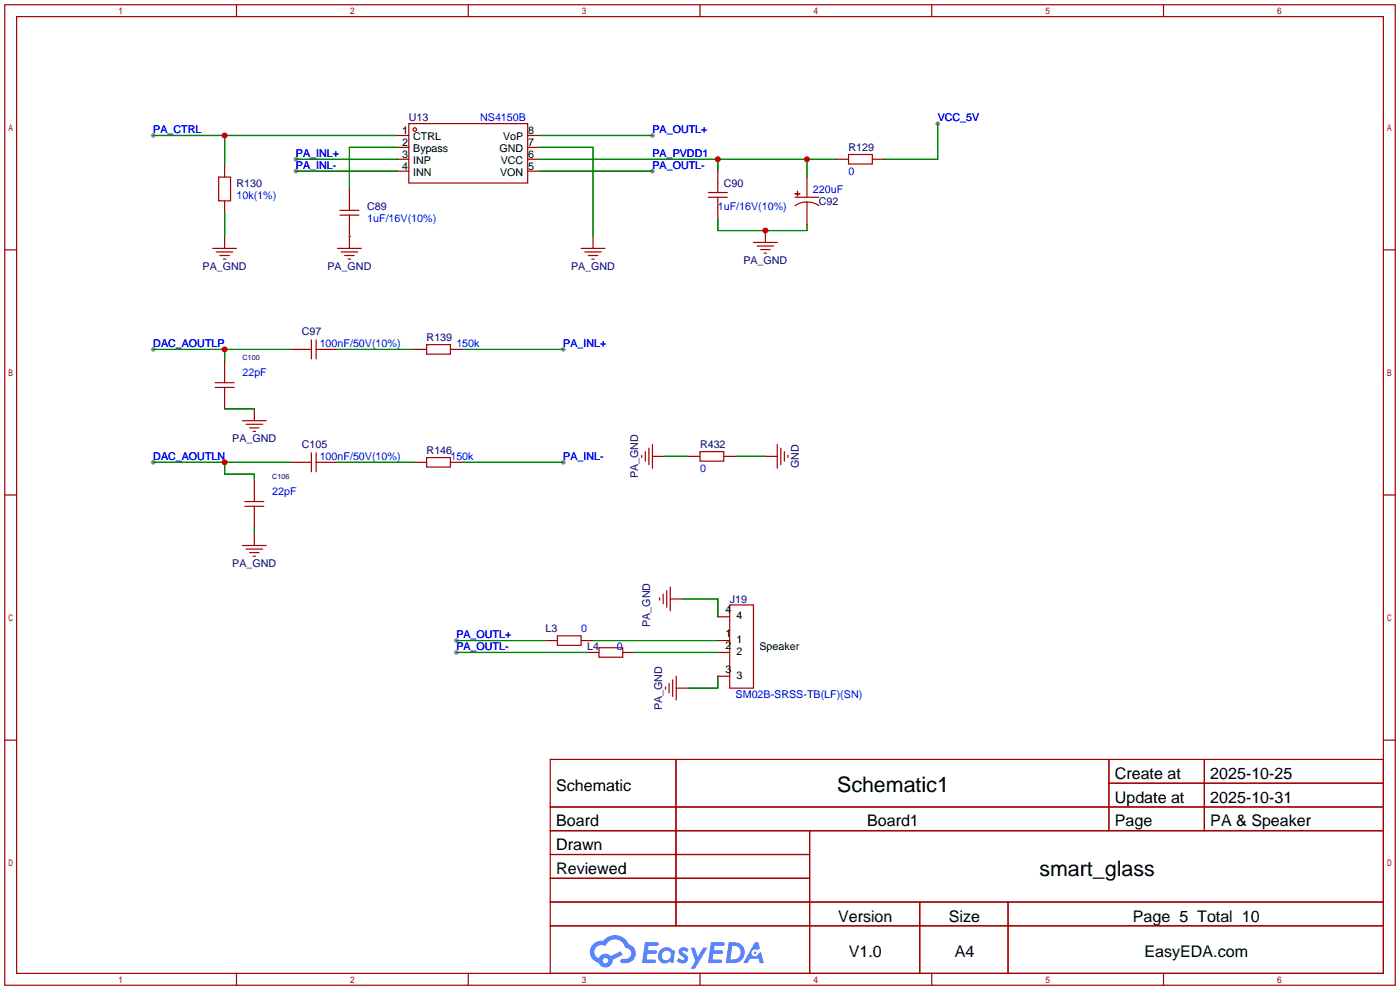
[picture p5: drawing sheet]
<svg xmlns="http://www.w3.org/2000/svg" width="299mm" height="212mm" viewBox="0 0 299 212" stroke-linecap="round" stroke-linejoin="round" font-family="sans-serif">
<g fill="#999">
<circle cx="32.8" cy="29" r=".51"/>
<circle cx="63.2" cy="34" r=".51"/>
<circle cx="63.2" cy="36.6" r=".51"/>
<circle cx="139.4" cy="29" r=".51"/>
<circle cx="139.4" cy="36.6" r=".51"/>
<circle cx="200.4" cy="26.4" r=".51"/>
<circle cx="32.8" cy="74.7" r=".51"/>
<circle cx="120.4" cy="74.7" r=".51"/>
<circle cx="32.8" cy="98.8" r=".51"/>
<circle cx="120.4" cy="98.8" r=".51"/>
<circle cx="97.5" cy="136.9" r=".51"/>
<circle cx="97.5" cy="139.4" r=".51"/>
</g>
<g fill="none" stroke="#a10000" stroke-width=".25">
<path d="M1 1h297.2v209.6h-297.2zM3.6 3.6h292.1v204.4h-292.1zM50.5 1v2.6M100.1 1v2.6M149.6 1v2.6M199.1 1v2.6M248.7 1v2.6M1 53.4h2.6M295.7 53.4h2.5M1 105.8h2.6M295.7 105.8h2.5M1 158.2h2.6"/>
<path d="M295.7 158.2h2.5M117.6 162.3h178.1v45.7h-178.1zM117.6 172.5h178.1M117.6 177.5h178.1M144.5 162.3v35.6M173 177.5v30.5M237 162.3v15.2M237 167.4h58.7M257.4 162.3v15.2M117.6 182.6h55.4M117.6 192.8h178.1M117.6 187.7h55.4"/>
<path d="M117.6 197.9h178.1M196.6 192.8v15.2M215.4 192.8v15.2M50.5 208v2.6M100.1 208v2.6M149.6 208v2.6M199.1 208v2.6M248.7 208v2.6"/>
</g>
<g fill="#5487ff">
<path d="M145.3 202.7a1.3 1.3 0 0 1 1.9 .3l-.4 .6a.54 .54 0 0 0-.9-.2l.1 .2a1.34 1.34 0 0 1 .9 1.8 1.47 1.47 0 0 1-2.3-.1l.5-.6 .8 .5a.31 .31 0 0 0 .4-.3 .31 .31 0 0 0-.3-.4 1.12 1.12 0 0 1-.7-1.8z"/>
<path d="M147.6 202.5h.9l.6 2 1.2-2h.9l-2.7 4.6h-.9l1-1.7z"/>
<path d="M137.8 201.4h1.7a1.31 1.31 0 0 1 1.2 .2 .4 .4 0 0 1-.3 .5l-1.8 .1-.1 .9h1.6a.4 .4 0 0 1 .4 .4 .4 .4 0 0 1-.5 .4h-1.6l-.2 1.2h1.4a.46 .46 0 0 1 .5 0 .46 .46 0 0 1 .1 .5l-.4 .2h-2.6z"/>
<path d="M151.9 201.4h1.7a1.32 1.32 0 0 1 1.2 .2 .39 .39 0 0 1-.3 .5l-1.8 .1-.1 .9h1.6a.4 .4 0 0 1 .4 .4 .4 .4 0 0 1-.4 .4h-1.7l-.2 1.2h1.4a.46 .46 0 0 1 .5 0 .46 .46 0 0 1 .1 .5l-.4 .2h-2.6z"/>
<path d="M161.3 201.4h.8l.3 1.3-.6 .4a.75 .75 0 0 0-1.1 .3 .75 .75 0 0 0 .5 1 .75 .75 0 0 0 .9-.7l.5-.2 .6 2.3h-.8l-.3-.9h-1.8l-.5 .9h-1z"/>
<path d="M155.7 201.4l-.6 4.4h1.5a2.27 2.27 0 0 0 2.6-2.2 2.27 2.27 0 0 0-2.7-2.2zM156.5 202.1a1.5 1.5 0 0 1 1.8 1.6 1.5 1.5 0 0 1-1.9 1.4h-.3z"/>
<path d="M141.2 203a1.6 1.6 0 0 0-.3 2.3 1.6 1.6 0 0 0 2.3 .2l.7 .3 .3-2.4-.1-.3-.5-.1a1.58 1.58 0 0 0-2.4 0zM141.8 203.5a.98 .98 0 0 1 1.6 .4 .98 .98 0 0 1-1.1 1.3 .94 .94 0 0 1-.9-.7 .94 .94 0 0 1 .4-1z"/>
<path d="M126.8 201.8a2.37 2.37 0 0 0 1.1 4 1.54 1.54 0 0 0 1.8 1 1.54 1.54 0 0 0 1.2-1.6l2.2-1.1-.5-.8-2 1a1.57 1.57 0 0 0-2.7 .5 1.5 1.5 0 0 1-.7-2.1 1.5 1.5 0 0 1 2.2-.5 2.23 2.23 0 0 1 2.3-1.4 2.23 2.23 0 0 1 2 1.8 1.16 1.16 0 0 1 1.2 1.1 1.16 1.16 0 0 1-1.1 1.2h-.7a.47 .47 0 0 0-.5 .4 .47 .47 0 0 0 .4 .5 2.17 2.17 0 0 0 2.5-.9 2.17 2.17 0 0 0-.3-2.7l-.8-.4a3.2 3.2 0 0 0-5.5-.7l-1.1 .1zM128.8 205.3a.6 .6 0 0 1 1.2 0 .6 .6 0 0 1-1.2 0z"/>
<circle cx="161.4" cy="203.6" r=".28"/>
</g>
<g fill="none" stroke="#a10000" stroke-width=".25">
<path d="M46.7 37.8h2.6v5.1h-2.6zM48 35.3v2.5M84.8 29h2.6M84.8 31.5h2.6M84.8 34h2.6M84.8 36.6h2.6M87.4 26.4h25.4v12.7h-25.4zM112.8 29h2.5M112.8 31.5h2.5M112.8 34h2.5M112.8 36.6h2.5M153.4 36.6v4.5"/>
<path d="M172.5 37.8v4.4M178.8 34h2.6M181.4 33h5v2.1h-5zM186.4 34h2.6M45.5 53.1h5M46.2 53.8h3.6M47 54.6h2M47.8 55.4h.5M48 42.9v2.6M48 50.5v2.6M72.1 53.1h5.1M72.6 46h4.1"/>
<path d="M72.6 45h4.1M72.9 53.8h3.6M73.7 54.6h2M74.4 55.4h.5M74.7 40.4v4.6M74.7 46v7.1M124.2 53.1h5.1M125 53.8h3.5M125.7 54.6h2.1M126.5 55.4h.5M126.7 50.5v2.6M151.4 42.2h4"/>
<path d="M151.4 41.1h4M153.4 42.2v4.5M161 51.8h5.1M161.8 52.6h3.6M162.6 53.3h2M163.3 54.1h.5M163.6 49.3v2.5M169.9 41.4h1zM169.9 42.2h5.1M170.4 40.9l.1 1zM172.5 43.2l1.6 .2 .9 .5M172.5 43.2l-1.1 .1-1.5 .6"/>
<path d="M172.5 43.2v4.8M48 77.2v4.6M62 74.7h4.5M66.5 72.6v4.1M67.6 74.7h4.5M67.6 72.6v4.1M88.6 74.7h2.6M91.2 73.7h5.1v2h-5.1zM96.3 74.7h2.5M46 82.8h4M46 81.8h4M48 82.8v4.6"/>
<path d="M51.8 89.9h5.1M52.6 90.7h3.5M53.3 91.4h2.1M54.1 92.2h.5M54.4 87.4v2.5M62 98.8h4.5M66.5 96.8v4M67.6 96.8v4M67.6 98.8h4.5M88.6 98.8h2.6M91.2 97.8h5.1v2h-5.1zM96.3 98.8h2.5"/>
<path d="M137.2 97.3v.5M137.9 96.5v2.1M138.7 95.8v3.5M139.4 97.5h2.6M139.4 95v5.1M147.1 97.5h2.5M149.6 96.5h5.1v2.1h-5.1zM154.7 97.5h2.5M163.6 97.5h2.5M166.1 95v5.1M166.9 95.8v3.5M167.6 96.5v2.1"/>
<path d="M168.4 97.3v.5M51.8 116.6h5.1M52.3 108.2h4.1M52.3 107.2h4.1M52.6 117.3h3.5M53.3 118.1h2.1M54.1 118.9h.5M54.4 102.6v4.6M54.4 108.2v4.6M54.4 114v2.6M116.6 136.9h2.5M119.1 135.9h5.1v2h-5.1z"/>
<path d="M124.2 136.9h2.5M125.5 139.4h2.5M128 138.4h5.1v2.1h-5.1zM133.1 139.4h2.5M141 127.8v.5M141.7 127v2M142.5 126.2v3.6M143.3 128h2.5M143.3 125.5v5.1M153.4 136.9h2.6M153.4 139.4h2.6M153.4 131.8h2.6"/>
<path d="M156 129.3h5v17.8h-5zM142.2 146.8v.5M143 146.1v2M143.8 145.3v3.5M144.5 147.1h2.6M144.5 144.5v5.1M153.4 144.5h2.6"/>
<circle cx="88.6" cy="27.7" r=".38"/>
</g>
<g fill="none" stroke="#008700" stroke-width=".25">
<path d="M32.8 29h52M48 29v6.3M63.2 34h21.6M63.2 36.6h21.6M84.8 31.5h-10.1v8.9M115.3 29h24.1M115.3 31.5h11.4v19M115.3 34h63.5M115.3 36.6h24.1M153.4 34v2.6M172.5 34v3.8M200.4 26.4v7.6h-11.4"/>
<path d="M48 45.5v5M74.7 50.5h.1M153.4 46.7v2.6h19.1v-1.3M32.8 74.7h29.2M48 74.7v2.5M72.1 74.7h16.5M98.8 74.7h21.6M32.8 98.8h29.2M48 98.8v2.5h6.4v1.3M48 87.4h6.4M72.1 98.8h16.5M98.8 98.8h21.6"/>
<path d="M142 97.5h5.1M157.2 97.5h6.4M54.4 112.8v1.2M97.5 136.9h19.1M97.5 139.4h28M126.7 136.9h26.7M135.6 139.4h17.8M145.8 128h7.6v3.8M153.4 144.5v2.6h-6.3"/>
</g>
<g fill="#c00">
<circle cx="48" cy="29" r=".63"/>
<circle cx="153.4" cy="34" r=".63"/>
<circle cx="172.5" cy="34" r=".63"/>
<circle cx="48" cy="74.7" r=".63"/>
<circle cx="48" cy="98.8" r=".63"/>
<circle cx="163.6" cy="49.3" r=".63"/>
</g>
<g font-size="4.6">
<text x="178.9" y="169.3">Schematic1</text>
<text x="222.1" y="187.1">smart_glass</text>
</g>
<g font-size="3.4">
<text x="238.3" y="166.5">Create at</text>
<text x="258.7" y="166.5">2025-10-25</text>
<text x="118.9" y="169">Schematic</text>
<text x="238.3" y="171.6">Update at</text>
<text x="258.7" y="171.6">2025-10-31</text>
<text x="118.9" y="176.6">Board</text>
<text x="185.3" y="176.6">Board1</text>
<text x="238.3" y="176.6">Page</text>
<text x="258.7" y="176.6">PA &amp; Speaker</text>
<text x="118.9" y="181.7">Drawn</text>
<text x="118.9" y="186.8">Reviewed</text>
<text x="179.1" y="197">Version</text>
<text x="202.8" y="197">Size</text>
<text x="242.1" y="197">Page 5 Total 10</text>
<text x="181.4" y="204.6">V1.0</text>
<text x="204" y="204.6">A4</text>
<text x="244.6" y="204.6">EasyEDA.com</text>
</g>
<g font-size="2.3" fill="#00f">
<text x="32.8" y="28.5">PA_CTRL</text>
<text x="102.6" y="25.9">NS4150B</text>
<text x="139.4" y="28.5">PA_OUTL+</text>
<text x="200.4" y="25.9">VCC_5V</text>
<text x="63.2" y="33.6">PA_INL+</text>
<text x="139.4" y="33.6">PA_PVDD1</text>
<text x="63.2" y="36.1">PA_INL-</text>
<text x="139.4" y="36.1">PA_OUTL-</text>
<text x="173.7" y="41.2">220uF</text>
<text x="181.4" y="37.4">0</text>
<text x="50.5" y="42.4">10k(1%)</text>
<text x="78.5" y="47.5">1uF/16V(10%)</text>
<text x="153.4" y="45">1uF/16V(10%)</text>
<text x="32.8" y="74.2">DAC_AOUTLP</text>
<text x="68.3" y="74.2">100nF/50V(10%)</text>
<text x="97.5" y="74.2">150k</text>
<text x="120.4" y="74.2">PA_INL+</text>
<text x="51.8" y="80.3">22pF</text>
<text x="32.8" y="98.3">DAC_AOUTLN</text>
<text x="68.3" y="98.3">100nF/50V(10%)</text>
<text x="96.3" y="98.3">150k</text>
<text x="120.4" y="98.3">PA_INL-</text>
<text x="149.6" y="100.9">0</text>
<text x="58.2" y="105.7">22pF</text>
<text x="97.5" y="136.4">PA_OUTL+</text>
<text x="124.2" y="135.2">0</text>
<text x="97.5" y="139">PA_OUTL-</text>
<text x="131.8" y="139">0</text>
<text x="157.2" y="149.1">SM02B-SRSS-TB(LF)(SN)</text>
</g>
<g font-size="2.3">
<text x="86" y="28.7">1</text>
<text x="88.3" y="30">CTRL</text>
<text x="107.5" y="30">VoP</text>
<text x="112.9" y="28.7">8</text>
<text x="86" y="31.2">2</text>
<text x="86" y="33.8">3</text>
<text x="88.3" y="32.5">Bypass</text>
<text x="88.3" y="35.1">INP</text>
<text x="106.8" y="32.5">GND</text>
<text x="107" y="35.1">VCC</text>
<text x="112.9" y="33.8">6</text>
<text x="112.9" y="31.2">7</text>
<text x="86" y="36.3">4</text>
<text x="88.3" y="37.6">INN</text>
<text x="106.9" y="37.6">VON</text>
<text x="112.9" y="36.3">5</text>
<text x="155" y="131.1">4</text>
<text x="155" y="136.2">1</text>
<text x="157.4" y="137.4">1</text>
<text x="157.4" y="132.4">4</text>
<text x="155" y="138.7">2</text>
<text x="155" y="143.8">3</text>
<text x="157.4" y="140">2</text>
<text x="162.3" y="139">Speaker</text>
<text x="157.4" y="145.1">3</text>
</g>
<g font-size="2.3" fill="#000080">
<text x="87.4" y="25.9">U13</text>
<text x="181.4" y="32.3">R129</text>
<text x="50.5" y="39.9">R130</text>
<text x="154.7" y="39.9">C90</text>
<text x="78.5" y="45">C89</text>
<text x="175" y="43.7">C92</text>
<text x="43.3" y="57.7">PA_GND</text>
<text x="70" y="57.7">PA_GND</text>
<text x="122" y="57.7">PA_GND</text>
<text x="158.9" y="56.4">PA_GND</text>
<text x="64.5" y="71.7">C97</text>
<text x="91.2" y="72.9">R139</text>
<text x="49.7" y="94.5">PA_GND</text>
<text x="64.5" y="95.8">C105</text>
<text x="149.6" y="95.8">R432</text>
<text x="91.2" y="97.1">R146</text>
<text x="170.7" y="100.1" transform="rotate(-90 170.7 100.1)">GND</text>
<text x="136.4" y="102.2" transform="rotate(-90 136.4 102.2)">PA_GND</text>
<text x="49.7" y="121.2">PA_GND</text>
<text x="156" y="128.8">J19</text>
<text x="116.6" y="135.2">L3</text>
<text x="139" y="134" transform="rotate(-90 139 134)">PA_GND</text>
<text x="125.5" y="139">L4</text>
<text x="141.5" y="151.8" transform="rotate(-90 141.5 151.8)">PA_GND</text>
</g>
<g font-size="1.5" fill="#000080">
<text x="51.8" y="76.9">C100</text>
<text x="58.2" y="102.3">C106</text>
</g>
</svg>
